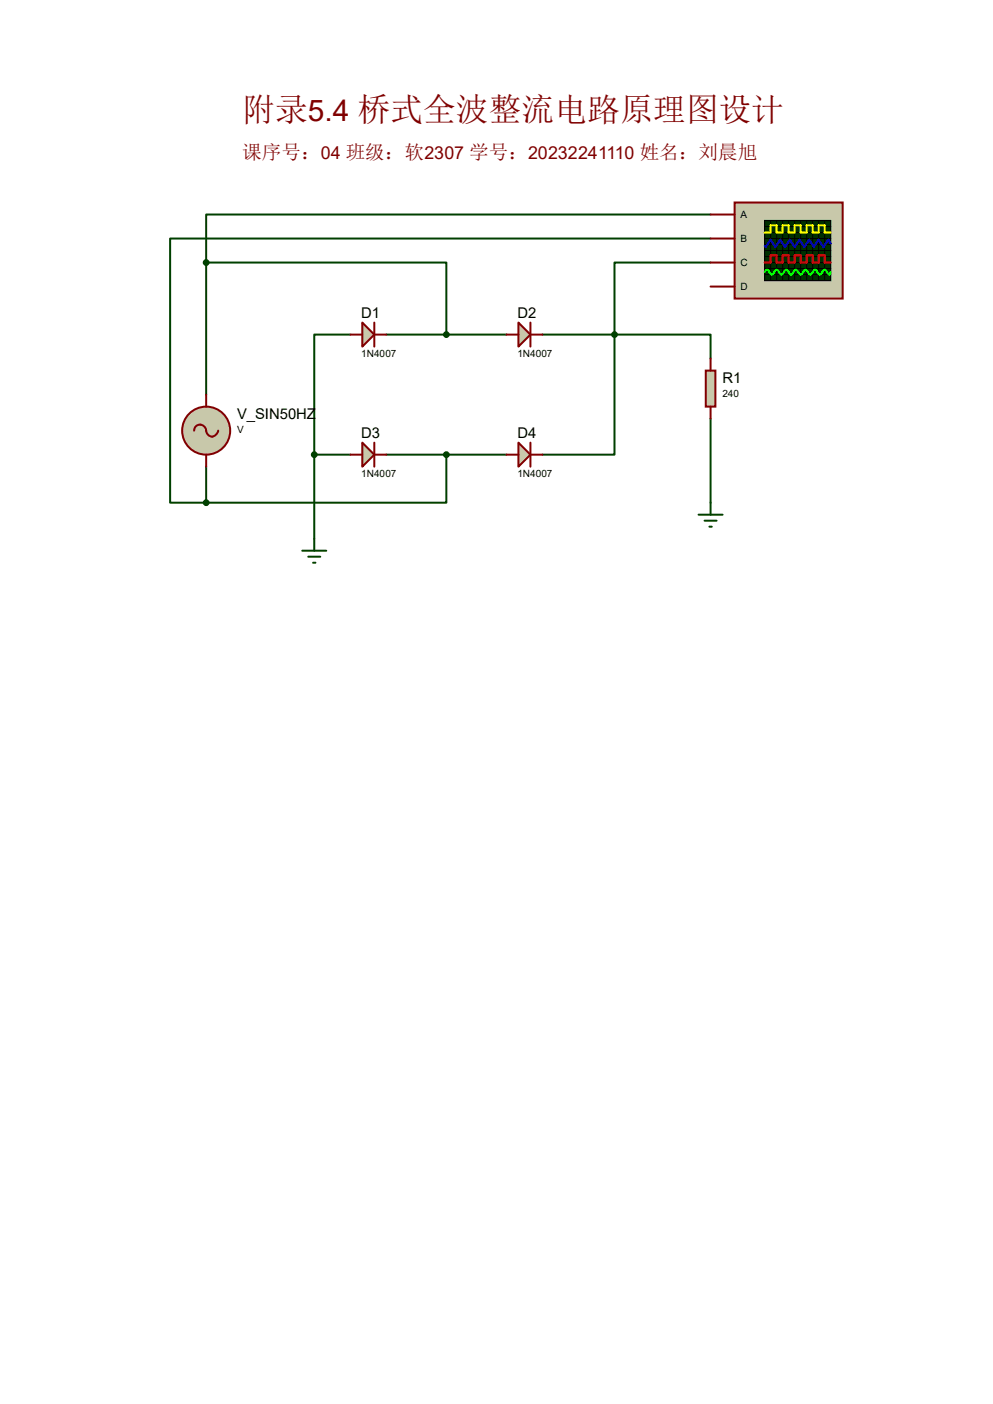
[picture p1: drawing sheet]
<svg xmlns="http://www.w3.org/2000/svg" width="210mm" height="297mm" viewBox="0 0 210 297" stroke-linecap="round" stroke-linejoin="round" font-family="sans-serif">
<g fill="none" stroke="#004000" stroke-width=".42">
<path d="M43.6 55.5h50.8v15.3M43.6 55.5v28M150.3 45.4h-106.7v10.1M150.3 50.5h-114.3v55.8h7.6M150.3 55.5h-20.3v15.3M74.1 70.8h-7.6v25.4M81.7 70.8h25.4M114.7 70.8h15.3M130 70.8v25.4h-15.3M130 70.8h20.3v5.1M43.6 98.7v7.6M66.5 96.2h7.6"/>
<path d="M66.5 96.2v17.8M81.7 96.2h25.4M94.4 96.2v10.1h-50.8M150.3 88.6v17.7"/>
</g>
<circle cx="43.6" cy="91.1" r="5.1" fill="#c8c8aa" stroke="#800000" stroke-width=".42"/>
<path d="M41.1 91.1a1.32 1.32 0 0 1 1.4-1.3 1.32 1.32 0 0 1 1.2 1.6 1.26 1.26 0 0 0 1.3 1 1.26 1.26 0 0 0 1.1-1.3M43.6 83.5v2.5M43.6 96.2v2.5" fill="none" stroke="#800000" stroke-width=".42"/>
<path d="M76.6 68.2l2.6 2.6-2.6 2.5z" fill="#c8c8aa" stroke="#800000" stroke-width=".42"/>
<path d="M74.1 70.8h2.5M79.2 68.2v5.1M79.2 70.8h2.5" fill="none" stroke="#800000" stroke-width=".42"/>
<path d="M109.6 68.2l2.6 2.6-2.6 2.5z" fill="#c8c8aa" stroke="#800000" stroke-width=".42"/>
<path d="M107.1 70.8h2.5M112.2 68.2v5.1M112.2 70.8h2.5" fill="none" stroke="#800000" stroke-width=".42"/>
<path d="M76.6 93.6l2.6 2.6-2.6 2.5z" fill="#c8c8aa" stroke="#800000" stroke-width=".42"/>
<path d="M74.1 96.2h2.5M79.2 93.6v5.1M79.2 96.2h2.5" fill="none" stroke="#800000" stroke-width=".42"/>
<path d="M109.6 93.6l2.6 2.6-2.6 2.5z" fill="#c8c8aa" stroke="#800000" stroke-width=".42"/>
<path d="M107.1 96.2h2.5M112.2 93.6v5.1M112.2 96.2h2.5" fill="none" stroke="#800000" stroke-width=".42"/>
<path d="M149.3 78.4h2v7.6h-2z" fill="#c8c8aa" stroke="#800000" stroke-width=".42"/>
<path d="M150.3 75.9v2.5M150.3 86v2.6" fill="none" stroke="#800000" stroke-width=".42"/>
<path d="M63.9 116.5h5.1M65.2 117.8h2.5M66.2 119h.5M66.5 114v2.5M147.7 108.9h5.1M149 110.2h2.6M150 111.4h.5M150.3 106.3v2.6" fill="none" stroke="#004000" stroke-width=".42"/>
<g fill="#004000" stroke="#004000" stroke-width=".42">
<circle cx="94.4" cy="96.2" r=".51"/>
<circle cx="66.5" cy="96.2" r=".51"/>
<circle cx="130" cy="70.8" r=".51"/>
<circle cx="94.4" cy="70.8" r=".51"/>
</g>
<path d="M155.4 42.8h22.8v20.4h-22.8z" fill="#c8c8aa" stroke="#800000" stroke-width=".42"/>
<path d="M161.7 46.7h14v12.7h-14z" fill="#003000" stroke="#000" stroke-width=".25"/>
<g fill="none" stroke="#000" stroke-width=".21">
<path d="M161.7 50.5h14M161.7 47.9h14M161.7 49.2h14M161.7 51.7h14M161.7 54.3h14M161.7 55.5h14M161.7 56.8h14M161.7 58.1h14M161.7 53h14M163 46.7v12.7M164.3 46.7v12.7M165.5 46.7l.1 12.7"/>
<path d="M166.8 46.7v12.7M168.1 46.7v12.7M169.3 46.7l.1 12.7M170.6 46.7v12.7M171.9 46.7v12.7M173.1 46.7l.1 12.7M174.4 46.7l.1 12.7"/>
</g>
<path d="M161.7 49.2h1.3v-1.5h1.3v1.5h1.2v-1.5h1.3v1.5h1.3v-1.5h1.2v1.5h1.3v-1.5h1.3v1.5h1.2v-1.5h1.3v1.5h1.3" fill="none" stroke="#ff0" stroke-width=".42"/>
<path d="M161.7 55.5h1.3v-1.5h1.3v1.5h1.2v-1.5h1.3v1.5h1.3v-1.5h1.2v1.5h1.3v-1.5h1.3v1.5h1.2v-1.5h1.3v1.5h1.3" fill="none" stroke="#f00" stroke-width=".42"/>
<path d="M175.7 51.5l-.5-.8-1 1.5-1.1-1.5-1 1.5-1-1.5-1 1.5-1-1.5-1 1.5-1.1-1.5-1 1.5-1-1.5-1 1.5-1-1.5-1 1.5-.3-.2" fill="none" stroke="#00f" stroke-width=".42"/>
<path d="M161.7 57.6l.5-.5 1 1 1.1-1 1 1 1-1 1 1 1-1 1 1 1-1 1.1 1 1-1 1 1 1-1 1 1 .3-.5" fill="none" stroke="#0f0" stroke-width=".42"/>
<path d="M150.3 45.4h5.1M150.3 50.5h5.1M150.3 55.5h5.1M150.3 60.6h5.1" fill="none" stroke="#800000" stroke-width=".42"/>
<g fill="#004000" stroke="#004000" stroke-width=".42">
<circle cx="43.6" cy="55.5" r=".51"/>
<circle cx="43.6" cy="106.3" r=".51"/>
</g>
<text font-size="6.9" fill="#800000" x="51.2" y="25.7">附录5.4 桥式全波整流电路原理图设计</text>
<text font-size="4.1" fill="#800000" x="51.2" y="33.6">课序号：04 班级：软2307 学号：20232241110 姓名：刘晨旭</text>
<g font-size="3.1">
<text x="76.4" y="67.4">D1</text>
<text x="109.4" y="67.4">D2</text>
<text x="152.8" y="81">R1</text>
<text x="50.2" y="88.6">V_SIN50HZ</text>
<text x="76.4" y="92.8">D3</text>
<text x="109.4" y="92.8">D4</text>
</g>
<g font-size="2.1">
<text x="156.6" y="46.1">A</text>
<text x="156.6" y="51.2">B</text>
<text x="156.6" y="56.3">C</text>
<text x="156.6" y="61.4">D</text>
<text x="76.4" y="75.5">1N4007</text>
<text x="109.4" y="75.5">1N4007</text>
<text x="152.8" y="83.9">240</text>
<text x="50.2" y="91.6">V</text>
<text x="76.4" y="100.9">1N4007</text>
<text x="109.4" y="100.9">1N4007</text>
</g>
</svg>
